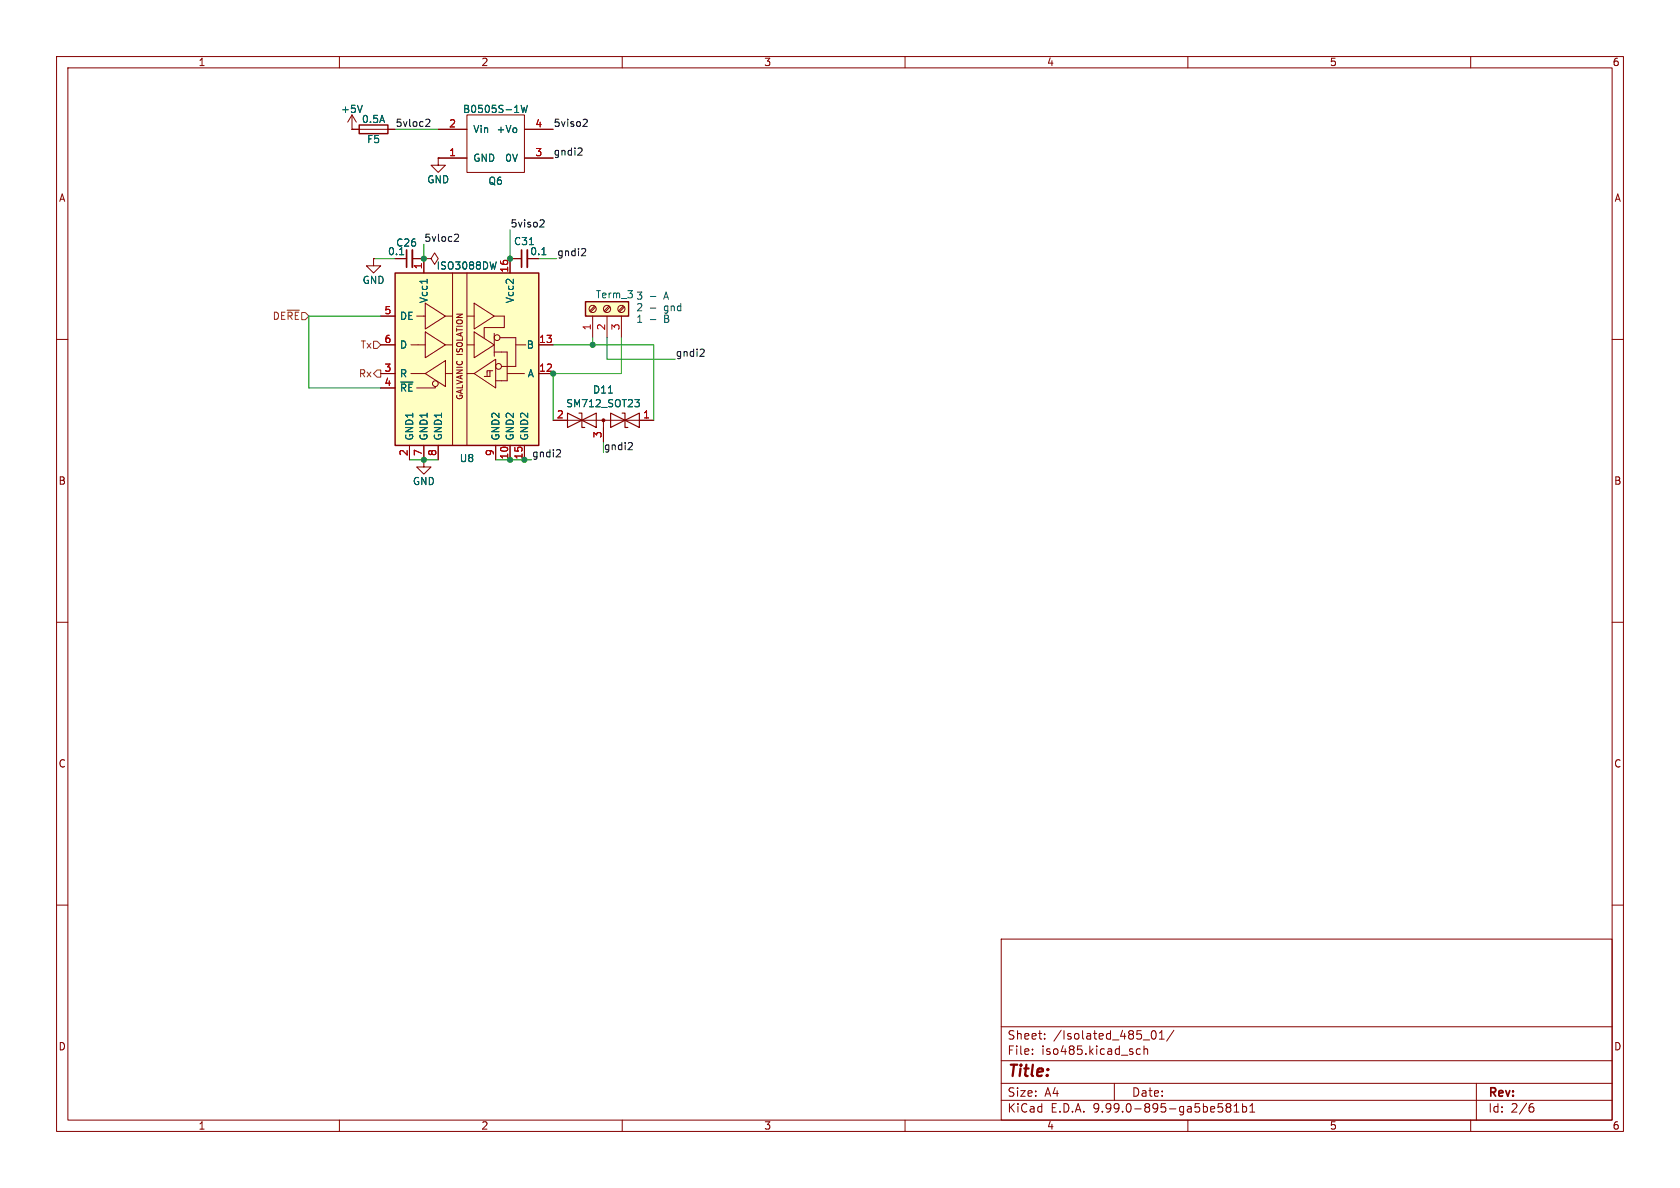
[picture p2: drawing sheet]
<svg xmlns="http://www.w3.org/2000/svg" width="297mm" height="210mm" viewBox="0 0 297 210" stroke-linecap="round" stroke-linejoin="round" font-family="sans-serif">
<g fill="none" stroke="#840000" stroke-width=".18">
<path d="M10 10h277v190h-277zM12 12h273v186h-273zM60 10v2M110 10v2M160 10v2M210 10v2M260 10v2M10 60h2M285 60h2M10 110h2M285 110h2M10 160h2"/>
<path d="M177 166h108v32h-108zM285 160h2M60 198v2M110 198v2M160 198v2M177 194.5h108M177 191.5h108M177 187.5h108M177 181.5h108M182.5 186.3v.1M182.5 185.5v.1M184.7 183.6v.1"/>
<path d="M184.7 182.8v.1M197 191.5v3M201.6 185.5l-.4-.1-.3 .3v.4l.1 .2h.6M202.2 185.5l.3-.1 .3 .1 .1 .9M202.2 184.9v1.5M203.6 182.5l.3-.3a.81 .81 0 0 1 .6 .6 .81 .81 0 0 1-.3 .8l-.3 .1-.3-.3M205 183.7h.8M205 182.6l.4-.4v1.5M207.5 182.1l-1.3 2M210 198v2M215.4 195.1h.7M215.9 195.7l.3 .3v.3l-.3 .3"/>
<path d="M217 195.7l-.3-.2 .3-.4 .5 .1 .1 .2-.3 .3M217 195.7l-.3 .3 .1 .5 .2 .1 .5-.1 .1-.2-.1-.4-.2-.2M217 195.7h.3M218.2 196.6h.8M218.2 195.5l.4-.4v1.5M219.7 195.7l.4-.1 .3 .3v.4l-.2 .2h-.5M219.7 195.1v1.5M221 196.6h.8M221 195.5l.4-.4v1.5M260 198v2M261 191.5v6.5M270.6 195.7h.4l.2 .3-.1 .5-.5 .1"/>
<path d="M271 195.1l-.4 .1"/>
</g>
<path d="M103.5 53.3h7.6v2.6h-7.6z" fill="#ffffc2"/>
<path d="M103.5 53.3h7.6v2.6h-7.6z" fill="none" stroke="#840000" stroke-width=".25"/>
<g fill="none" stroke="#840000" stroke-width=".18">
<path d="M104.8 55.9v3.8M105.1 54.1l-.8 .9M105.3 54.3l-.9 .8M107.3 55.9v3.8M107.6 54.1l-.8 .9M107.8 54.3l-.8 .8M109.9 55.9v3.8M110.2 54.1l-.9 .9M110.4 54.3l-.9 .8"/>
<circle cx="104.8" cy="54.6" r=".63"/>
<circle cx="107.3" cy="54.6" r=".63"/>
<circle cx="109.9" cy="54.6" r=".63"/>
</g>
<path d="M69.8 48.3h25.4v30.4h-25.4z" fill="#ffffc2"/>
<path d="M63.5 22.1h5.1v1.5h-5.1zM69.8 48.3h25.4v30.4h-25.4z" fill="none" stroke="#840000" stroke-width=".25"/>
<g fill="none" stroke="#840000" stroke-width=".18">
<path d="M62.2 22.9h.1M62.2 22.9h7.6M62.2 20.3l-.7 1.3M62.2 20.3l.8 1.3M62.2 20.3v2.6M77.5 27.9v1.3h1.2l-1.2 1.3-1.3-1.3h1.3M77.5 27.9h.1M77.5 22.9h5M77.5 27.9h5M82.5 20.3h10.2v10.2h-10.2zM92.7 22.9h5.1M92.7 27.9h5.1"/>
<path d="M66 45.7v1.3h1.3l-1.3 1.3-1.2-1.3h1.2M66 45.7h.1M67.3 55.9h2.5M69.8 45.7h2.1M72.9 45.7h2M73.7 55.9h1.5M74.9 45.7h1.3l.6-1 .7 1-.7 1-.6-1M74.9 45.7h.1M74.9 45.7v2.6M75.2 53.6l3.5 2.3-3.5 2.3zM75.2 58.7l3.5 2.3-3.5 2.2zM78.7 55.9h1.3"/>
<path d="M80 48.3v30.4M82.5 55.9h1.3M82.5 48.3v30.4M83.8 53.6l3.6 2.3-3.6 2.3zM83.8 58.7l3.6 2.3-3.6 2.2zM87.4 55.9h1.8v2h-3.6v1.8M87.4 58.9v4.1M88.4 59.7h2.8v5.1h-2.6M92.2 45.7h-2v2.6M67.3 61h2.5M67.3 66h2.5M67.3 68.6h2.5"/>
<path d="M72.4 78.7v2.6M72.6 61h2.6M72.6 66h2.6M74.9 78.7v2.6M75.2 66l3.5-2.2v4.5zM77 68.3v.3h-3.3M77.5 78.7v2.6M78.7 61h1.3M78.7 66h1.3M82.5 61h1.3M82.5 66h1.3M83.8 66l3.8-2.5v5.1z"/>
<path d="M86.6 65.5v1h-1M87.1 65.5h-1v1M87.4 62.2h2.3v5.1h-2.1M87.6 78.7v2.6M89.7 66h3M90.2 78.7v2.6M91.2 61h1.8M92.7 78.7v2.6M95.2 61h2.6M95.2 66h2.6M97.8 74.3h17.8M106.7 74.3v3.8"/>
<path d="M74.9 81.3v1.3h1.3l-1.3 1.2-1.2-1.2h1.2M74.9 81.3h.1"/>
<circle cx="87.9" cy="59.7" r=".51"/>
<circle cx="77" cy="67.8" r=".51"/>
<circle cx="88.1" cy="64.8" r=".51"/>
</g>
<path d="M64 18.6l-.4 1.3M92.1 18.6l.3 1.3 .3-.9 .2 .9 .3-1.3M70.6 45h.8M75.5 49.4v.7M87.7 46.3l-.3 1.3M93.6 43.3h.7M95.8 45h.7M70.8 67.5h2.2M107.6 69.5h.7M112.2 70.6h.8l-.4 .5 .4 .1v.5l-.2 .2h-.4" fill="none" stroke="#006464" stroke-width=".18"/>
<path d="M71.9 44.2v3M92.2 44.2v3" fill="none" stroke="#840000" stroke-width=".3"/>
<path d="M72.9 44.2v3M93.2 44.2v3" fill="none" stroke="#840000" stroke-width=".33"/>
<path d="M100.3 73l5.1 2.6v-2.6l-5.1 2.6zM102.4 73h.5v2.6h.5M107.9 73v2.6l5.1-2.6v2.6zM110 73h.5v2.6h.5" fill="none" stroke="#840000" stroke-width=".2"/>
<circle cx="106.7" cy="74.3" r=".25" fill="#840000" stroke="#840000" stroke-width=".18"/>
<path d="M50.8 54.8h2.1M66 60.3h.7l.6 .7-.6 .6h-.7zM66.7 65.4h.6v1.3h-.6l-.7-.7z" fill="none" stroke="#725600" stroke-width=".18"/>
<path d="M75.5 21.1h.4l.1 .3-.8 .9h.8M95.7 38.9h.4l.1 .3-.8 .9h.8M102.4 26.2h.4l.1 .3-.8 .9h.8M103.3 21.1h.4l.1 .3-.8 .9h.8M80.5 41.4l.5 .1 .1 .3-.8 .9h.8M103 43.9l.4 .1 .1 .3-.7 .9h.7M98.6 79.5l.4 .1 .1 .3-.8 .9h.8M111.3 78.2l.4 .1 .1 .3-.8 .9h.8M124 61.7l.4 .1 .1 .3-.8 .9h.8" fill="none" stroke="#0f0f0f" stroke-width=".18"/>
<path d="M69.8 22.9h7.7M66 45.7h3.8M67.3 55.9h-12.7v12.7h12.7M74.9 43.2v2.5M90.2 40.6v5.1M95.2 45.7h3.2M104.8 59.7v1.3M107.3 59.7v3.8h12.1M109.9 59.7v6.3h-12.1v8.3M97.8 61h17.8v13.3M72.4 81.3h5.1M87.6 81.3h6.4" fill="none" stroke="#009600" stroke-width=".18"/>
<path d="M115 52.4h.9M115 54.5h.9M115 56.5h.9" fill="none" stroke="#0000c2" stroke-width=".18"/>
<g fill="#009600" stroke="#009600" stroke-width=".18">
<circle cx="90.2" cy="45.7" r=".46"/>
<circle cx="74.9" cy="45.7" r=".46"/>
<circle cx="74.9" cy="81.3" r=".46"/>
<circle cx="90.2" cy="81.3" r=".46"/>
<circle cx="92.7" cy="81.3" r=".46"/>
<circle cx="97.8" cy="66" r=".46"/>
<circle cx="104.8" cy="61" r=".46"/>
</g>
<text font-size="2.8" fill="#840000" x="178" y="190.9">Title:</text>
<g font-size="2.1" fill="#840000">
<text x="178" y="184">Sheet:</text>
<text x="186.2" y="184">/Isolated_485_01/</text>
<text x="178" y="186.7">File:</text>
<text x="184.1" y="186.7">iso485.kicad_sch</text>
<text x="178" y="196.9">KiCad</text>
<text x="178" y="194.1">Size:</text>
<text x="184.7" y="194.1">A4</text>
<text x="185.7" y="196.9">E.D.A.</text>
<text x="193.3" y="196.9">9.99.0-895-ga5be581b1</text>
<text x="200" y="194.1">Date:</text>
<text x="263" y="194.3">Rev:</text>
<text x="263" y="196.9">Id:</text>
<text x="267.1" y="196.9">2/6</text>
</g>
<g font-size="1.8" fill="#840000">
<text x="35" y="11.9">1</text>
<text x="85" y="11.9">2</text>
<text x="135" y="11.9">3</text>
<text x="185" y="11.9">4</text>
<text x="235" y="11.9">5</text>
<text x="285" y="11.9">6</text>
<text x="10.3" y="35.9">A</text>
<text x="285.3" y="35.9">A</text>
<text x="93.6" y="45.3">0.1</text>
<text x="10.3" y="85.9">B</text>
<text x="285.3" y="85.9">B</text>
<text x="10.3" y="135.9">C</text>
<text x="285.3" y="135.9">C</text>
<text x="10.3" y="185.9">D</text>
<text x="285.3" y="185.9">D</text>
<text x="35" y="199.9">1</text>
<text x="85" y="199.9">2</text>
<text x="135" y="199.9">3</text>
<text x="185" y="199.9">4</text>
<text x="235" y="199.9">5</text>
<text x="285" y="199.9">6</text>
</g>
<g font-size="1.8" fill="#006464">
<text x="60.2" y="20.2">+5V</text>
<text x="63.9" y="21.9">0.5A</text>
<text x="81.8" y="20.2">B0505S-1W</text>
<text x="83.6" y="23.7">Vin</text>
<text x="87.7" y="23.7">+Vo</text>
<text x="64.8" y="25.5">F5</text>
<text x="83.6" y="28.8">GND</text>
<text x="89.2" y="28.8">0V</text>
<text x="75.4" y="32.6">GND</text>
<text x="86.3" y="32.9">Q6</text>
<text x="68.5" y="45.3">0.1</text>
<text x="69.9" y="43.8">C26</text>
<text x="77.1" y="47.9">ISO3088DW</text>
<text x="90.8" y="43.5">C31</text>
<text x="64" y="50.4">GND</text>
<text x="75.8" y="53.7" transform="rotate(-90 75.8 53.7)">Vcc1</text>
<text x="91" y="53.7" transform="rotate(-90 91 53.7)">Vcc2</text>
<text x="105.2" y="52.9">Term_3</text>
<text x="70.6" y="56.7">DE</text>
<text x="70.6" y="61.8">D</text>
<text x="93" y="61.8">B</text>
<text x="70.6" y="66.9">R</text>
<text x="70.6" y="69.4">~{RE}</text>
<text x="93.2" y="66.9">A</text>
<text x="104.7" y="69.8">D11</text>
<text x="73.3" y="78" transform="rotate(-90 73.3 78)">GND1</text>
<text x="75.8" y="78" transform="rotate(-90 75.8 78)">GND1</text>
<text x="78.3" y="78" transform="rotate(-90 78.3 78)">GND1</text>
<text x="88.5" y="78" transform="rotate(-90 88.5 78)">GND2</text>
<text x="91" y="78" transform="rotate(-90 91 78)">GND2</text>
<text x="93.6" y="78" transform="rotate(-90 93.6 78)">GND2</text>
<text x="100" y="72.2">SM712_SOT23</text>
<text x="81.2" y="81.9">U8</text>
<text x="72.9" y="86">GND</text>
</g>
<g font-size="1.8" fill="#0f0f0f">
<text x="69.8" y="22.5">5vloc2</text>
<text x="97.8" y="22.5">5viso2</text>
<text x="97.8" y="27.6">gndi2</text>
<text x="90.2" y="40.3">5viso2</text>
<text x="74.9" y="42.8">5vloc2</text>
<text x="98.4" y="45.4">gndi2</text>
<text x="119.4" y="63.2">gndi2</text>
<text x="94" y="80.9">gndi2</text>
</g>
<g font-size="1.8" fill="#a90000">
<text x="79.3" y="22.6">2</text>
<text x="94.5" y="22.6">4</text>
<text x="79.3" y="27.7">1</text>
<text x="94.5" y="27.7">3</text>
<text x="74.7" y="47.7" transform="rotate(-90 74.7 47.7)">1</text>
<text x="89.9" y="48.3" transform="rotate(-90 89.9 48.3)">16</text>
<text x="67.9" y="55.6">5</text>
<text x="104.5" y="58.5" transform="rotate(-90 104.5 58.5)">1</text>
<text x="107.1" y="58.5" transform="rotate(-90 107.1 58.5)">2</text>
<text x="109.6" y="58.5" transform="rotate(-90 109.6 58.5)">3</text>
<text x="67.9" y="60.7">6</text>
<text x="67.9" y="65.8">3</text>
<text x="95.2" y="60.7">13</text>
<text x="95.2" y="65.8">12</text>
<text x="67.9" y="68.3">4</text>
<text x="98.4" y="74">2</text>
<text x="106.4" y="77.5" transform="rotate(-90 106.4 77.5)">3</text>
<text x="113.6" y="74">1</text>
<text x="72.1" y="80.7" transform="rotate(-90 72.1 80.7)">2</text>
<text x="74.7" y="80.7" transform="rotate(-90 74.7 80.7)">7</text>
<text x="77.2" y="80.7" transform="rotate(-90 77.2 80.7)">8</text>
<text x="87.4" y="80.7" transform="rotate(-90 87.4 80.7)">9</text>
<text x="89.9" y="81.3" transform="rotate(-90 89.9 81.3)">10</text>
<text x="92.5" y="81.3" transform="rotate(-90 92.5 81.3)">15</text>
</g>
<g font-size="1.8" fill="#0000c2">
<text x="112.4" y="53.2">3</text>
<text x="117.5" y="53.2">A</text>
<text x="112.4" y="55.2">2</text>
<text x="112.4" y="57.3">1</text>
<text x="117.5" y="55.2">gnd</text>
<text x="117.5" y="57.3">B</text>
</g>
<g font-size="1.8" fill="#725600">
<text x="48.1" y="56.7">DE~{RE}</text>
<text x="63.7" y="61.8">Tx</text>
<text x="63.3" y="66.9">Rx</text>
</g>
<text font-size="1.8" fill="#009600" x="106.7" y="79.7">gndi2</text>
<text font-size="1.4" fill="#840000" x="82" y="70.8" transform="rotate(-90 82 70.8)">GALVANIC ISOLATION</text>
</svg>
